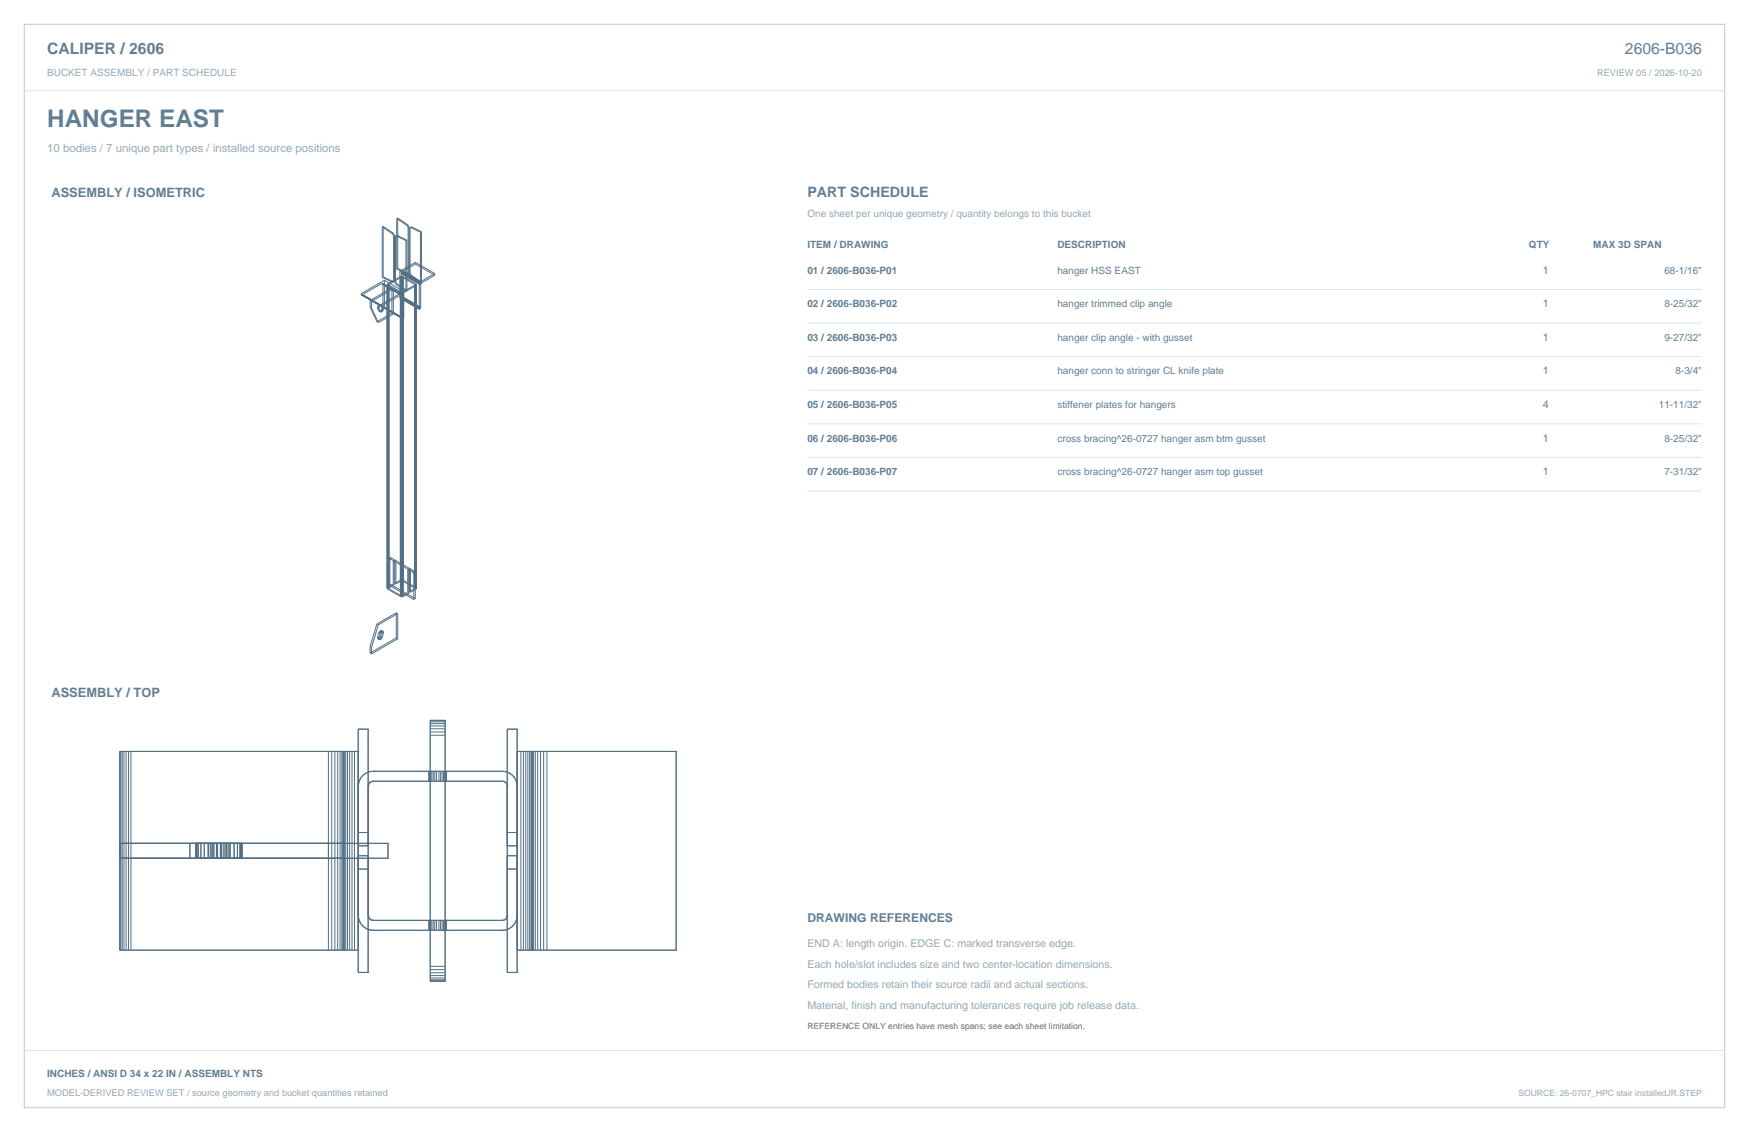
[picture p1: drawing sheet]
<svg xmlns="http://www.w3.org/2000/svg" width="864mm" height="559mm" viewBox="0 0 864 559" stroke-linecap="round" stroke-linejoin="round" font-family="sans-serif">
<path d="M12 12h840v535h-840z" fill="none" stroke="#b8cad8" stroke-width=".49"/>
<path d="M12 45h840M399 143h441M399 159h441M399 176h441M399 193h441M399 209h441M399 226h441M399 242h441M12 519h840" fill="none" stroke="#dbe5ed" stroke-width=".49"/>
<g fill="none" stroke="#536f85" stroke-width=".49">
<path d="M189 112v25M189 112l5 3M189 112h.1M194 115v2M194 115h.1M194 115l1 1M194 117v22h1h-1M195 116v23M195 116l-1 1M196 108v25M196 108l5 3M196 116l-1 1v22"/>
<path d="M196 116h-1l5 3M196 116l5 2M196 108h.1M200 119v25M201 111l1 1M201 118l-1 1M201 118v25M201 111h.1M202 112v23v-1l-1 1M202 112v23M202 112h.1M203 112l-1 1v-1v23"/>
<path d="M203 112l5 3M203 112l5 2M208 115v25M208 114v1M208 114v25M189 140l10 6M189 140h-1M189 140h.1M189 137l5 2M189 137h.1M190 138l9 6M190 138v14"/>
<path d="M190 138l-12 7M195 139v1M195 139h.1M195 139l1 1M196 133l5 2M196 133h.1M197 134v13M197 134l11 6M198 137v157M198 137l-7 3M198 136v159M198 136v1"/>
<path d="M198 136h.1M198 137l-6 3M198 135v160M198 135l10 6M198 135h.1M198 135l10 5M198 137h.1M198 134v1M198 134l10 6M198 137h1M199 137h.1M199 136v159"/>
<path d="M199 136h-1M199 136h.1M199 134h-1M199 134l9 6M199 137l6 3M199 134h.1M199 134l9 5M199 136v1M199 137v157M202 135l1 1M202 135h.1M203 136l5 4"/>
<path d="M203 136h.1M203 136l5 3M205 130l-6 4M205 130l-8 4M205 130l10 5M205 130h.1M205 130l10 6M208 140h.1M208 139v1M215 136l-7 3M215 135l-8 4v14M215 135v1"/>
<path d="M178 145l11 6M178 145l10 6M178 145h.1M179 146h.1M183 148v4M183 148v1M183 152l3 7M183 152h.1M183 149v3M183 152l4 7M183 149l11-6v12M186 159h1"/>
<path d="M186 152h1M186 152h.1M186 152l1 1M186 151l1 1M186 151v1M187 151v1M187 151h-1M187 151h.1M187 151h1M187 151l1-1 1 2M187 153v1M187 153l1 1"/>
<path d="M187 152v1M187 154h.1M187 152h.1M188 151h-1M188 154h-1M188 154h.1M188 151h.1M188 153v1M188 153l1 1M188 153h.1M188 140l11 6M188 140l-9 6"/>
<path d="M188 153h1M188 151h1M189 153h-1M189 153h.1M189 152h.1M189 154h-1M189 152v1M189 151v1M189 154h.1M189 140v11M189 151l10 6M189 152l10 5"/>
<path d="M189 152h1M189 153v1M190 152h.1M190 152l9 5M191 141l7 4 8-4M191 140v151M191 140h.1M192 141h.1M192 140v150M192 140v1M192 140h.1M192 140v151"/>
<path d="M192 141l6 3M193 143l-10 5M194 155h.1M194 155l-8 4M194 143v12M194 155l-7 4M195 140l5 4M196 140h-1M196 140l5 3M197 147l10 6M198 147h-1M198 147l9 6"/>
<path d="M198 147h.1M198 147l9 5M198 147l10 5M198 146v1M198 146l10 6M198 146h.1M198 144h.1M198 145l-10 6M199 144h-1M199 144h.1M199 157h.1M199 144v13"/>
<path d="M199 144l-11 7M201 143l-1 1M205 140v151M205 140h.1M205 140v155M205 141l-6 3M205 140v1M205 141h.1M205 140h1M206 140v151M206 140h.1M207 153h.1"/>
<path d="M207 152v1M208 152h-1M208 152h.1M208 141v11M208 140v1M192 276h.1M192 276l12 6M192 276v12M193 275l-1 1M193 275h.1M193 275l11 7M194 277v11"/>
<path d="M194 277l1 1M194 277h.1M194 277h1M195 277h-1M195 278v11M195 277h.1M195 278h.1M195 277v1M195 277v11M191 291h.1M191 291l7 3M192 290h.1"/>
<path d="M192 290v1M192 291h.1M192 291l6 3M192 288v1l12 7M192 288l13 7M194 288l-3 3M194 288l1 1M195 289l-3 1M195 288l4-2 7 5M195 288h.1M198 294v1M198 295h.1"/>
<path d="M198 294h.1M198 287l-3 1M198 295h1M198 287h.1M198 287h1M199 294h-1M199 287h.1M199 294h.1M199 287l6 3M199 295h.1M199 294v1M201 293l-2 1"/>
<path d="M201 293h1M201 281v12M201 281l1 1M201 281h.1M201 281h1M202 281h-1M202 281h.1M202 293l-3 1M202 282v11M202 281h1M202 282h.1M202 281v1"/>
<path d="M202 292h1M202 281v11M203 281h.1M203 281v11M204 282h.1M204 282v1M204 283h.1M204 283v13M204 282h1M205 282h.1M205 282h-1M205 282l-1 1"/>
<path d="M205 291l-3 1M205 282v1M205 290h.1M205 290v1M205 283h.1M205 283h-1M205 295l-1 1M205 291l-2 1M205 291h.1M206 291h-1M183 319v3M183 319v1"/>
<path d="M183 320v3M186 308l-3 11M186 308h1M186 315l2 1M186 315h.1M186 315h1M186 314v1M186 314l1 1M187 315h.1M187 315l1 1M187 308l-4 12M187 312l-1 2"/>
<path d="M187 312l1 1M187 312h.1M187 312h1M187 315h1M188 315h-1M188 315h.1M188 311v1M188 311l-1 1M188 316h.1M188 313l-1 2M188 313h.1M188 311l1 1"/>
<path d="M188 311h.1M188 314l1 1M188 314v1M188 312v1M188 314h.1M188 315v1M188 312h.1M189 312l-1 2M189 312h-1M189 312v1M189 312h.1M189 315h-1"/>
<path d="M189 315h.1M189 313v2M196 302v13M196 315h.1M196 315l-13 7M196 302l-10 6M196 302v1M196 303v12M196 315l-13 8M196 303l-9 5M183 322v1M177 360h.1"/>
<path d="M177 360v120M177 360h5M182 360h.1M182 360v120M212 356h.1M212 356h8M212 356v128M212 360h8M212 357h8M212 358h8M220 356h.1M220 356v128"/>
<path d="M250 360h.1M250 360v120M250 360h5M255 360h.1M255 360v120M59 371h.1M59 371h118M59 371v98M60 371v98M61 371v98M62 371v98M63 371v98"/>
<path d="M65 371v98M162 371v98M164 371v98M165 371v98M167 371v98M168 371v98M169 371v98M170 371h.1M170 371v98M171 371v98M172 371v98M173 371v98"/>
<path d="M174 371v98M175 371v98M177 371h.1M212 363h8M212 361h8M255 371h.1M255 371h79M257 371v98M258 371v98M260 371v98M261 371v98M262 371v98"/>
<path d="M263 371v98M263 371h.1M264 371v98M265 371v98M267 371v98M268 371v98M270 371v98M334 371h.1M334 371v98M177 388h.1M177 386h.1M177 386v2"/>
<path d="M178 385h.1M178 385l-1 1M178 384h.1M178 384v1M180 382h.1M180 382l-2 2M181 381h.1M181 381l-1 1M182 388h.1M182 387h.1M182 387v1M183 381h.1"/>
<path d="M183 381h-2M183 386h.1M183 386l-1 1M184 386h.1M184 386h-1M184 381h.1M184 381h64M184 381h-1M184 386h64M212 386h.1M212 381h.1M212 381v5"/>
<path d="M213 381v5M214 381v5M215 381v5M216 381v5M217 381v5M218 381v5M219 381v5M220 381v5M220 381h.1M220 386h.1M248 381h.1M248 386h.1"/>
<path d="M248 381h2M248 386h1M249 386h.1M249 386h1M250 386h.1M250 386v1M250 381h.1M250 381h1M250 387h.1M250 387v1M250 388h.1M251 381h.1"/>
<path d="M251 381l2 1M253 382h.1M253 382l1 2M254 384h.1M254 384l1 1M255 385h.1M255 385v1M255 386h.1M255 386v2M255 388h.1M59 416h.1M59 416h133"/>
<path d="M94 416v8M97 416v8M98 416v8M99 416v8M101 416v8M103 416v8M104 416v8M105 416v8M106 416v8M107 416v8M109 416v8M111 416v8"/>
<path d="M112 416v8M113 416v8M114 416v8M116 416v8M117 416v8M118 416v8M119 416v8M120 416v8M170 416h.1M177 418h.1M177 411h5M177 418h5"/>
<path d="M182 418h.1M192 416h.1M192 416v8M250 418h.1M250 411h5M250 418h5M255 418h.1M59 424h.1M59 424h133M170 424h.1M177 422h.1M177 429h5"/>
<path d="M177 422h5M182 422h.1M192 424h.1M250 422h.1M250 429h5M250 422h5M255 422h.1M177 452h.1M177 452v2M177 454h.1M177 454l1 1M178 455h.1"/>
<path d="M178 455v1M178 456h.1M178 456l2 2M180 458h.1M180 458h1M181 458h.1M181 458l2 1M182 452h.1M182 452v1M182 453h.1M182 453l1 1M183 459h.1"/>
<path d="M183 459h1M183 454h.1M183 454h1M184 454h.1M184 459h.1M184 459h64M184 454h64M212 454h.1M212 459h.1M212 454v5M213 454v5M214 454v5"/>
<path d="M215 454v5M216 454v5M217 454v5M218 454v5M219 454v5M220 454v5M220 459h.1M220 454h.1M248 459h.1M248 454h.1M249 454h.1M249 454h-1"/>
<path d="M250 454h.1M250 454h-1M250 459h.1M250 459h-2M250 453h.1M250 453v1M250 452h.1M250 452v1M251 458h.1M251 458l-1 1M253 458h.1M253 458h-2"/>
<path d="M254 456h.1M254 456l-1 2M255 455h.1M255 455l-1 1M255 454h.1M255 454v1M255 452h.1M255 452v2M59 469h.1M59 469h118M170 469h.1M177 469h.1"/>
<path d="M212 477h8M212 479h8M255 469h.1M255 469h79M263 469h.1M334 469h.1M177 480h.1M177 480h5M182 480h.1M212 484h.1M212 484h8M212 482h8"/>
<path d="M212 483h8M212 480h8M220 484h.1M250 480h.1M250 480h5M255 480h.1"/>
</g>
<text font-size="12" fill="#617e94" x="23" y="63">HANGER EAST</text>
<g font-size="7.8" fill="#617e94">
<text x="23" y="27">CALIPER / 2606</text>
<text x="802" y="27">2606-B036</text>
</g>
<text font-size="7.1" fill="#617e94" x="399" y="97">PART SCHEDULE</text>
<g font-size="6.3" fill="#617e94">
<text x="25" y="97">ASSEMBLY / ISOMETRIC</text>
<text x="25" y="344">ASSEMBLY / TOP</text>
</g>
<text font-size="6" fill="#617e94" x="399" y="455">DRAWING REFERENCES</text>
<text font-size="5.6" fill="#93a8b9" x="23" y="75">10 bodies / 7 unique part types / installed source positions</text>
<g font-size="5.3" fill="#617e94">
<text x="762" y="135">1</text>
<text x="762" y="152">1</text>
<text x="762" y="168">1</text>
<text x="762" y="185">1</text>
<text x="762" y="201">4</text>
<text x="762" y="218">1</text>
<text x="762" y="235">1</text>
</g>
<g font-size="5.3" fill="#93a8b9">
<text x="399" y="467">END A: length origin. EDGE C: marked transverse edge.</text>
<text x="399" y="478">Each hole/slot includes size and two center-location dimensions.</text>
<text x="399" y="488">Formed bodies retain their source radii and actual sections.</text>
<text x="399" y="498">Material, finish and manufacturing tolerances require job release data.</text>
</g>
<g font-size="4.9" fill="#93a8b9">
<text x="23" y="38">BUCKET ASSEMBLY / PART SCHEDULE</text>
<text x="399" y="107">One sheet per unique geometry / quantity belongs to this bucket</text>
</g>
<g font-size="4.9" fill="#617e94">
<text x="399" y="122">ITEM / DRAWING</text>
<text x="522" y="122">DESCRIPTION</text>
<text x="755" y="122">QTY</text>
<text x="787" y="122">MAX 3D SPAN</text>
<text x="399" y="135">01 / 2606-B036-P01</text>
<text x="522" y="135">hanger HSS EAST</text>
<text x="822" y="135">68-1/16&quot;</text>
<text x="399" y="152">02 / 2606-B036-P02</text>
<text x="522" y="152">hanger trimmed clip angle</text>
<text x="822" y="152">8-25/32&quot;</text>
<text x="399" y="168">03 / 2606-B036-P03</text>
<text x="522" y="168">hanger clip angle - with gusset</text>
<text x="822" y="168">9-27/32&quot;</text>
<text x="399" y="185">04 / 2606-B036-P04</text>
<text x="522" y="185">hanger conn to stringer CL knife plate</text>
<text x="827" y="185">8-3/4&quot;</text>
<text x="399" y="201">05 / 2606-B036-P05</text>
<text x="522" y="201">stiffener plates for hangers</text>
<text x="819" y="201">11-11/32&quot;</text>
<text x="399" y="218">06 / 2606-B036-P06</text>
<text x="522" y="218">cross bracing^26-0727 hanger asm btm gusset</text>
<text x="822" y="218">8-25/32&quot;</text>
<text x="399" y="235">07 / 2606-B036-P07</text>
<text x="522" y="235">cross bracing^26-0727 hanger asm top gusset</text>
<text x="822" y="235">7-31/32&quot;</text>
<text x="23" y="532">INCHES / ANSI D 34 x 22 IN / ASSEMBLY NTS</text>
</g>
<g font-size="4.6" fill="#93a8b9">
<text x="789" y="38">REVIEW 05 / 2026-10-20</text>
<text x="23" y="541">MODEL-DERIVED REVIEW SET / source geometry and bucket quantities retained</text>
</g>
<text font-size="4.2" fill="#ad6b22" x="399" y="508">REFERENCE ONLY entries have mesh spans; see each sheet limitation.</text>
<text font-size="4.2" fill="#93a8b9" x="750" y="541">SOURCE: 26-0707_HPC stair installedJR.STEP</text>
</svg>
